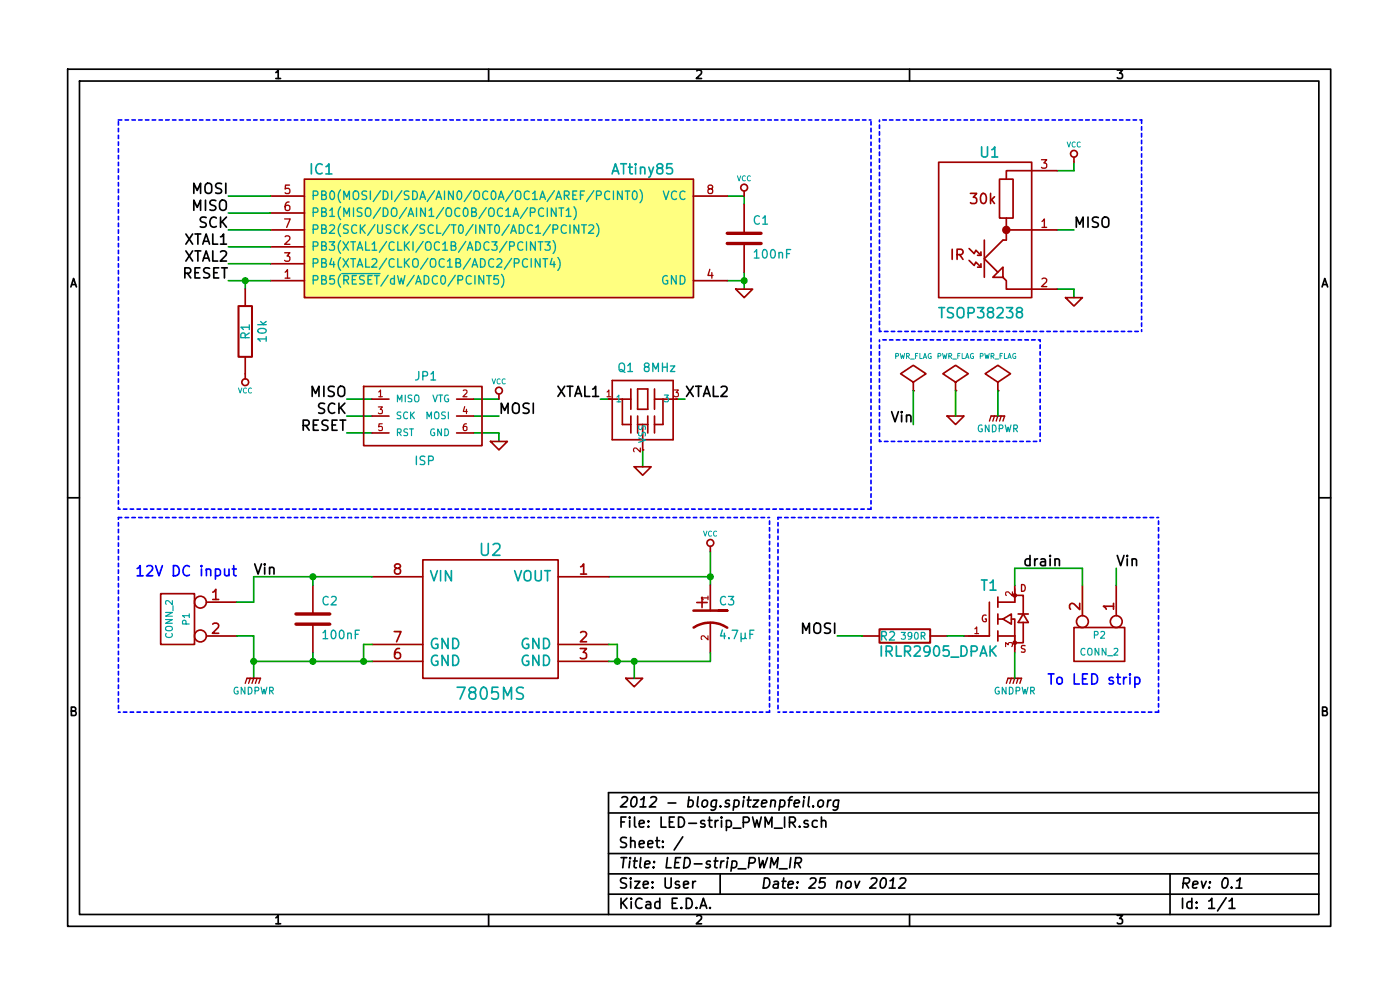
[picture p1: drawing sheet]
EESchema Schematic File Version 2  date Sun 25 Nov 2012 02:49:51 PM CET
LIBS:my_parts
LIBS:power
LIBS:device
LIBS:transistors
LIBS:conn
LIBS:linear
LIBS:regul
LIBS:74xx
LIBS:cmos4000
LIBS:adc-dac
LIBS:memory
LIBS:xilinx
LIBS:special
LIBS:microcontrollers
LIBS:dsp
LIBS:microchip
LIBS:analog_switches
LIBS:motorola
LIBS:texas
LIBS:intel
LIBS:audio
LIBS:interface
LIBS:digital-audio
LIBS:philips
LIBS:display
LIBS:cypress
LIBS:siliconi
LIBS:opto
LIBS:atmel
LIBS:contrib
LIBS:valves
LIBS:atmel_rev110
LIBS:murata-resonators
LIBS:LED-strip_PWM_IR-cache
EELAYER 27 0
EELAYER END
$Descr User 8268 5866
encoding utf-8
Sheet 1 1
Title "LED-strip_PWM_IR"
Date "25 nov 2012"
Rev "0.1"
Comp "2012 - blog.spitzenpfeil.org"
Comment1 ""
Comment2 ""
Comment3 ""
Comment4 ""
$EndDescr
Wire Wire Line
	4200 3250 4200 3450
Wire Notes Line
	6750 700  5200 700 
Wire Wire Line
	4400 1200 4400 1150
Wire Wire Line
	6350 950  6350 1000
Wire Wire Line
	6350 1000 6250 1000
Wire Wire Line
	4400 1150 4300 1150
Wire Wire Line
	2950 2600 2950 2550
Wire Wire Line
	3600 2350 3550 2350
Wire Wire Line
	2950 2550 2800 2550
Wire Wire Line
	2800 2350 2950 2350
Wire Wire Line
	2200 2450 2050 2450
Wire Wire Line
	1450 1650 1450 1700
Wire Wire Line
	2200 2350 2050 2350
Wire Wire Line
	2200 2550 2050 2550
Wire Wire Line
	2800 2450 2950 2450
Wire Wire Line
	3800 2650 3800 2750
Wire Wire Line
	4000 2350 4050 2350
Wire Wire Line
	4400 1650 4300 1650
Wire Wire Line
	6250 1700 6350 1700
Wire Wire Line
	6350 1700 6350 1750
Wire Wire Line
	6250 1350 6350 1350
Wire Wire Line
	4400 1600 4400 1700
Connection ~ 4400 1650
Wire Notes Line
	700  3000 700  700 
Wire Notes Line
	700  3000 5150 3000
Wire Notes Line
	5150 3000 5150 700 
Wire Notes Line
	5150 700  700  700 
Wire Wire Line
	4200 3400 3600 3400
$Comp
L VCC #PWR01
U 1 1
P 4200 3250
F 0 "#PWR01" H 4200 3350 30  0001 C CNN
F 1 "VCC" H 4200 3350 30  0000 C CNN
	1    4200 3250
	1    0    0    -1  
$EndComp
$Comp
L C C1
U 1 1
P 4400 1400
F 0 "C1" H 4450 1500 50  0000 L CNN
F 1 "100nF" H 4450 1300 50  0000 L CNN
	1    4400 1400
	1    0    0    -1  
$EndComp
$Comp
L C C2
U 1 1
P 1850 3650
F 0 "C2" H 1900 3750 50  0000 L CNN
F 1 "100nF" H 1900 3550 50  0000 L CNN
	1    1850 3650
	1    0    0    -1  
$EndComp
$Comp
L PWR_FLAG #FLG02
U 1 1
P 5650 2300
F 0 "#FLG02" H 5650 2570 30  0001 C CNN
F 1 "PWR_FLAG" H 5650 2500 30  0000 C CNN
	1    5650 2300
	1    0    0    -1  
$EndComp
Text Label 1500 3400 0    60   ~ 0
Vin
$Comp
L CP1 C3
U 1 1
P 4200 3650
F 0 "C3" H 4250 3750 50  0000 L CNN
F 1 "4.7µF" H 4250 3550 50  0000 L CNN
	1    4200 3650
	1    0    0    -1  
$EndComp
Text Label 6350 1350 0    60   ~ 0
MISO
$Comp
L R R2
U 1 1
P 5350 3750
F 0 "R2" V 5350 3850 50  0000 C CNN
F 1 "390R" V 5350 3700 40  0000 C CNN
	1    5350 3750
	0    -1   -1   0   
$EndComp
Text Label 1350 1650 2    60   ~ 0
RESET
$Comp
L GND #PWR03
U 1 1
P 6350 1750
F 0 "#PWR03" H 6350 1750 30  0001 C CNN
F 1 "GND" H 6350 1680 30  0001 C CNN
	1    6350 1750
	1    0    0    -1  
$EndComp
$Comp
L VCC #PWR04
U 1 1
P 6350 950
F 0 "#PWR04" H 6350 1050 30  0001 C CNN
F 1 "VCC" H 6350 1050 30  0000 C CNN
	1    6350 950 
	1    0    0    -1  
$EndComp
$Comp
L VCC #PWR05
U 1 1
P 4400 1150
F 0 "#PWR05" H 4400 1250 30  0001 C CNN
F 1 "VCC" H 4400 1250 30  0000 C CNN
	1    4400 1150
	1    0    0    -1  
$EndComp
$Comp
L GND #PWR06
U 1 1
P 4400 1700
F 0 "#PWR06" H 4400 1700 30  0001 C CNN
F 1 "GND" H 4400 1630 30  0001 C CNN
	1    4400 1700
	1    0    0    -1  
$EndComp
Text Label 1350 1550 2    60   ~ 0
XTAL2
Text Label 1350 1450 2    60   ~ 0
XTAL1
Text Label 1350 1350 2    60   ~ 0
SCK
Text Label 1350 1250 2    60   ~ 0
MISO
Text Label 1350 1150 2    60   ~ 0
MOSI
$Comp
L GND #PWR07
U 1 1
P 2950 2600
F 0 "#PWR07" H 2950 2600 30  0001 C CNN
F 1 "GND" H 2950 2530 30  0001 C CNN
	1    2950 2600
	1    0    0    -1  
$EndComp
Text Label 2950 2450 0    60   ~ 0
MOSI
$Comp
L VCC #PWR08
U 1 1
P 2950 2350
F 0 "#PWR08" H 2950 2450 30  0001 C CNN
F 1 "VCC" H 2950 2450 30  0000 C CNN
	1    2950 2350
	1    0    0    -1  
$EndComp
Text Label 2050 2550 2    60   ~ 0
RESET
Text Label 2050 2450 2    60   ~ 0
SCK
Text Label 2050 2350 2    60   ~ 0
MISO
Text Label 3550 2350 2    60   ~ 0
XTAL1
Text Label 4050 2350 0    60   ~ 0
XTAL2
$Comp
L GND #PWR09
U 1 1
P 3800 2750
F 0 "#PWR09" H 3800 2750 30  0001 C CNN
F 1 "GND" H 3800 2680 30  0001 C CNN
	1    3800 2750
	1    0    0    -1  
$EndComp
$Comp
L VCC #PWR010
U 1 1
P 1450 2200
F 0 "#PWR010" H 1450 2300 30  0001 C CNN
F 1 "VCC" H 1450 2300 30  0000 C CNN
	1    1450 2200
	-1   0    0    1   
$EndComp
$Comp
L MADW__TSOP38238 U1
U 1 1
P 5850 1350
F 0 "U1" H 5850 1800 60  0000 C CNN
F 1 "TSOP38238" H 5800 850 60  0000 C CNN
	1    5850 1350
	1    0    0    -1  
$EndComp
$Comp
L CSTLA_T Q1
U 1 1
P 3800 2350
F 0 "Q1" H 3650 2500 50  0000 L BNN
F 1 "8MHz" H 3800 2500 50  0000 L BNN
F 2 "murata-resonators-CSTLA_T" H 3800 2500 50  0001 C CNN
	1    3800 2350
	1    0    0    -1  
$EndComp
$Comp
L R R1
U 1 1
P 1450 1950
F 0 "R1" V 1450 1950 50  0000 C CNN
F 1 "10k" V 1350 1950 50  0000 C CNN
	1    1450 1950
	-1   0    0    1   
$EndComp
$Comp
L MADW__AVR_ISP JP1
U 1 1
P 2500 2450
F 0 "JP1" H 2450 2650 50  0000 L BNN
F 1 "ISP" H 2450 2150 50  0000 L BNN
	1    2500 2450
	1    0    0    -1  
$EndComp
$Comp
L ATTINY85-P IC1
U 1 1
P 1800 1050
F 0 "IC1" H 1900 1100 60  0000 C CNN
F 1 "ATtiny85" H 3800 1100 60  0000 C CNN
F 2 "DIP8" H 1900 300 60  0001 C CNN
	1    1800 1050
	1    0    0    -1  
$EndComp
$Comp
L PWR_FLAG #FLG011
U 1 1
P 5400 2300
F 0 "#FLG011" H 5400 2395 30  0001 C CNN
F 1 "PWR_FLAG" H 5400 2500 30  0000 C CNN
	1    5400 2300
	1    0    0    -1  
$EndComp
$Comp
L 7805MS U2
U 1 1
P 2900 3650
F 0 "U2" H 2900 4050 70  0000 C CNN
F 1 "7805MS" H 2900 3200 70  0000 C CNN
	1    2900 3650
	1    0    0    -1  
$EndComp
Wire Wire Line
	1500 3900 2200 3900
Wire Wire Line
	2200 3800 2150 3800
Wire Wire Line
	2150 3800 2150 3900
Connection ~ 2150 3900
Wire Wire Line
	3600 3900 4200 3900
Connection ~ 3650 3900
Connection ~ 4200 3400
Wire Wire Line
	4200 3900 4200 3850
Wire Notes Line
	4550 4200 4550 3050
$Comp
L MADW__IRLZ34N T1
U 1 1
P 5700 3750
F 0 "T1" H 5900 4040 60  0000 R CNN
F 1 "IRLR2905_DPAK" H 5900 3650 60  0000 R CNN
	1    5700 3750
	1    0    0    -1  
$EndComp
Connection ~ 1450 1650
Text Label 4950 3750 2    60   ~ 0
MOSI
$Comp
L GNDPWR #PWR012
U 1 1
P 6000 4000
F 0 "#PWR012" H 6000 4050 40  0001 C CNN
F 1 "GNDPWR" H 6000 3920 40  0000 C CNN
	1    6000 4000
	1    0    0    -1  
$EndComp
Wire Wire Line
	6000 3850 6000 4000
Wire Wire Line
	1350 1150 1600 1150
Wire Wire Line
	1350 1250 1600 1250
Wire Wire Line
	1350 1350 1600 1350
Wire Wire Line
	1350 1450 1600 1450
Wire Wire Line
	1350 1550 1600 1550
Wire Wire Line
	1350 1650 1600 1650
Wire Wire Line
	5600 3750 5700 3750
Wire Wire Line
	4950 3750 5100 3750
$Comp
L CONN_2 P2
U 1 1
P 6500 3800
F 0 "P2" V 6450 3800 40  0000 C CNN
F 1 "CONN_2" V 6550 3800 40  0000 C CNN
	1    6500 3800
	0    1    1    0   
$EndComp
Wire Wire Line
	6000 3450 6000 3350
Wire Wire Line
	6000 3350 6400 3350
Wire Wire Line
	6400 3350 6400 3450
Wire Wire Line
	6600 3450 6600 3350
Text Label 6600 3350 0    60   ~ 0
Vin
Wire Notes Line
	4600 3050 4600 4200
Wire Notes Line
	4600 4200 6850 4200
Wire Notes Line
	6850 4200 6850 3050
Wire Notes Line
	6850 3050 4600 3050
Text Notes 6750 4050 2    60   ~ 0
To LED strip
$Comp
L CONN_2 P1
U 1 1
P 1050 3650
F 0 "P1" V 1000 3650 40  0000 C CNN
F 1 "CONN_2" V 1100 3650 40  0000 C CNN
	1    1050 3650
	-1   0    0    -1  
$EndComp
Text Notes 800  3410 0    60   ~ 0
12V DC input
Wire Notes Line
	5200 700  5200 1950
Wire Notes Line
	5200 1950 6750 1950
Wire Notes Line
	6750 1950 6750 700 
Wire Wire Line
	1500 3400 2200 3400
Wire Wire Line
	1400 3750 1500 3750
Wire Wire Line
	1500 3750 1500 4000
Connection ~ 1850 3900
Wire Wire Line
	1400 3550 1500 3550
Wire Wire Line
	1500 3550 1500 3400
Connection ~ 1850 3400
Connection ~ 1500 3900
$Comp
L GND #PWR013
U 1 1
P 3750 4000
F 0 "#PWR013" H 3750 4000 30  0001 C CNN
F 1 "GND" H 3750 3930 30  0001 C CNN
	1    3750 4000
	1    0    0    -1  
$EndComp
Wire Wire Line
	3600 3800 3650 3800
Wire Wire Line
	3650 3800 3650 3900
Wire Wire Line
	1850 3450 1850 3400
Wire Wire Line
	1850 3900 1850 3850
$Comp
L GNDPWR #PWR014
U 1 1
P 5900 2450
F 0 "#PWR014" H 5900 2500 40  0001 C CNN
F 1 "GNDPWR" H 5900 2370 40  0000 C CNN
	1    5900 2450
	1    0    0    -1  
$EndComp
Wire Notes Line
	4550 3050 700  3050
Wire Notes Line
	700  3050 700  4200
Wire Notes Line
	700  4200 4550 4200
$Comp
L PWR_FLAG #FLG015
U 1 1
P 5900 2300
F 0 "#FLG015" H 5900 2395 30  0001 C CNN
F 1 "PWR_FLAG" H 5900 2500 30  0000 C CNN
	1    5900 2300
	1    0    0    -1  
$EndComp
$Comp
L GND #PWR016
U 1 1
P 5650 2450
F 0 "#PWR016" H 5650 2450 30  0001 C CNN
F 1 "GND" H 5650 2380 30  0001 C CNN
	1    5650 2450
	1    0    0    -1  
$EndComp
Text Label 5400 2500 2    60   ~ 0
Vin
Wire Wire Line
	5900 2300 5900 2450
Wire Wire Line
	5650 2300 5650 2450
Wire Wire Line
	5400 2300 5400 2500
Wire Notes Line
	5200 2000 5200 2600
Wire Notes Line
	5200 2600 6150 2600
Wire Notes Line
	6150 2600 6150 2000
Wire Notes Line
	6150 2000 5200 2000
$Comp
L GNDPWR #PWR017
U 1 1
P 1500 4000
F 0 "#PWR017" H 1500 4050 40  0001 C CNN
F 1 "GNDPWR" H 1500 3920 40  0000 C CNN
	1    1500 4000
	1    0    0    -1  
$EndComp
Wire Wire Line
	3750 3900 3750 4000
Connection ~ 3750 3900
Text Label 6050 3350 0    60   ~ 0
drain
$EndSCHEMATC
